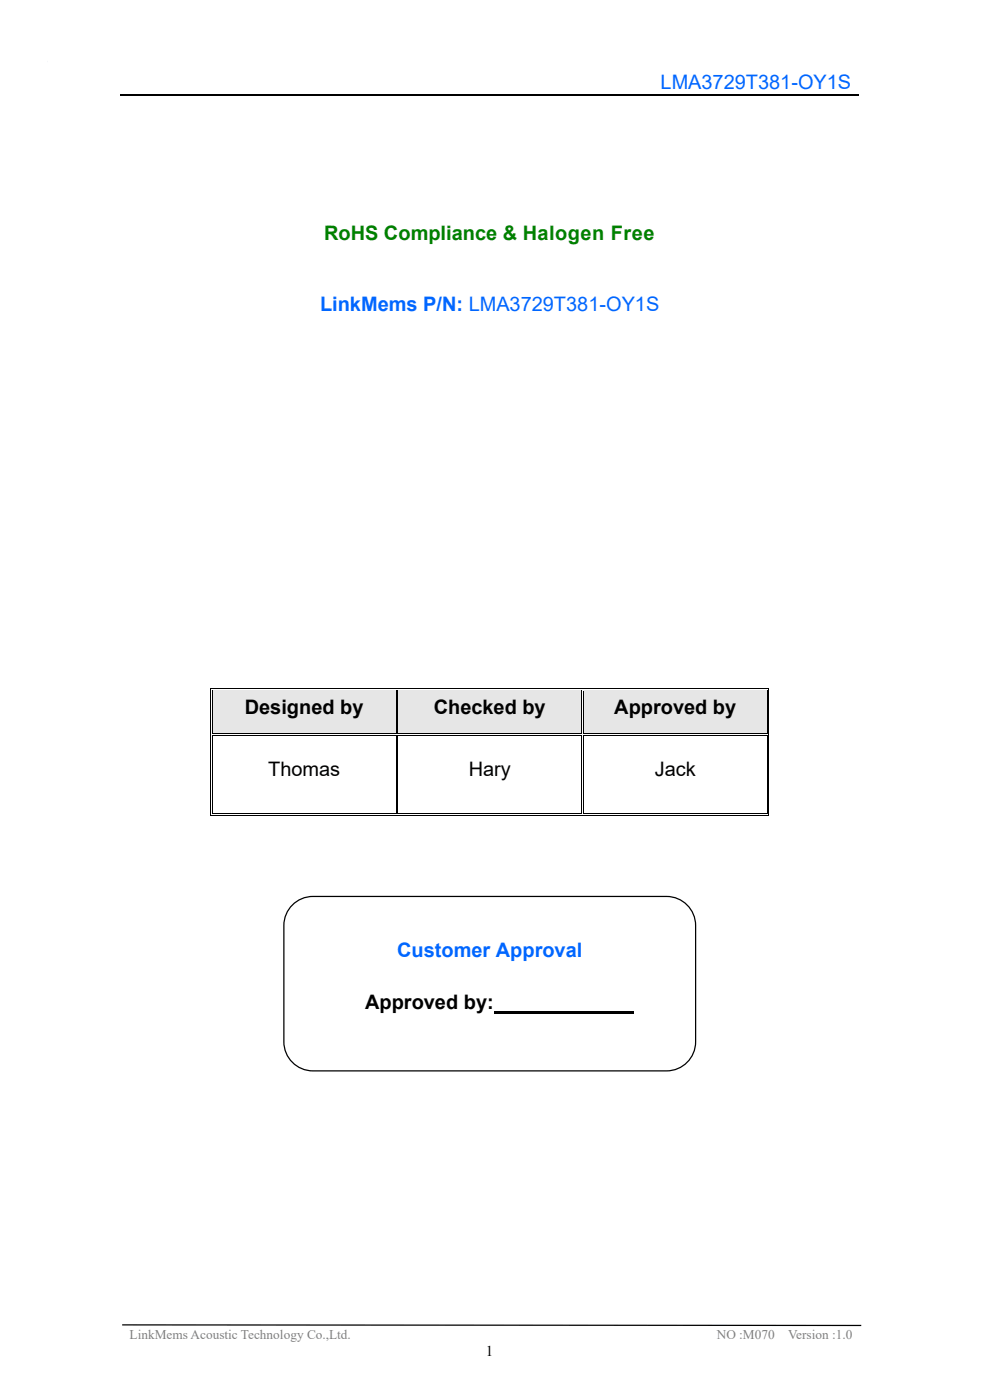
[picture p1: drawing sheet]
<svg xmlns="http://www.w3.org/2000/svg" width="210mm" height="297mm" viewBox="0 0 210 297" stroke-linecap="round" stroke-linejoin="round" font-family="sans-serif">
<path d="M25.6 20.2h156.6" fill="none" stroke="#000" stroke-width=".25"/>
<path d="M25.9 281.1l156.8 .1" fill="none" stroke="#000" stroke-width=".26"/>
<g fill="#e6e6e6">
<path d="M45.2 146.6h38.8v9h-38.8z" fill-rule="evenodd"/>
<path d="M46.8 147.4h35.5v7.3h-35.5z" fill-rule="evenodd"/>
<path d="M84.5 146.6h38.8v9h-38.8z" fill-rule="evenodd"/>
<path d="M86.1 147.4h35.6v7.3h-35.6z" fill-rule="evenodd"/>
<path d="M123.8 146.6h38.9v9h-38.9z" fill-rule="evenodd"/>
<path d="M125.5 147.4h35.5v7.3h-35.5z" fill-rule="evenodd"/>
</g>
<g fill="#000">
<path d="M44.6 146h.2v.6h-.2z" fill-rule="evenodd"/>
<path d="M44.6 146h.5v.2h-.5z" fill-rule="evenodd"/>
<path d="M44.6 156.1h.2z" fill-rule="evenodd"/>
<path d="M44.6 155.6h.2v.5h-.2z" fill-rule="evenodd"/>
<path d="M45 146.4h.1v.2h-.1z" fill-rule="evenodd"/>
<path d="M45 146.4h.1v.1h-.1z" fill-rule="evenodd"/>
<path d="M45 156.1h.1z" fill-rule="evenodd"/>
<path d="M45 155.6h.1v.2h-.1z" fill-rule="evenodd"/>
<path d="M45 155.9h.1v.2h-.1z" fill-rule="evenodd"/>
<path d="M84 146.5l.1 .1z" fill-rule="evenodd"/>
<path d="M84 146h.5v.2h-.5z" fill-rule="evenodd"/>
<path d="M84 146.4h.1v.1h-.1z" fill-rule="evenodd"/>
<path d="M84 156.1h.1z" fill-rule="evenodd"/>
<path d="M84 155.6h.1v.2h-.1z" fill-rule="evenodd"/>
<path d="M84 155.9h.1v.2h-.1z" fill-rule="evenodd"/>
<path d="M84.3 146.5l.2 .1z" fill-rule="evenodd"/>
<path d="M84.3 146.4h.2v.1h-.2z" fill-rule="evenodd"/>
<path d="M84.3 156.1h.2z" fill-rule="evenodd"/>
<path d="M84.3 155.6h.2v.2h-.2z" fill-rule="evenodd"/>
<path d="M84.3 155.9h.2v.2h-.2z" fill-rule="evenodd"/>
<path d="M123.3 146.5l.2 .1z" fill-rule="evenodd"/>
<path d="M123.3 146h.5v.2h-.5z" fill-rule="evenodd"/>
<path d="M123.3 146.4h.2v.1h-.2z" fill-rule="evenodd"/>
<path d="M123.3 156.1h.2z" fill-rule="evenodd"/>
<path d="M123.3 155.6h.2v.2h-.2z" fill-rule="evenodd"/>
<path d="M123.3 155.9h.2v.2h-.2z" fill-rule="evenodd"/>
<path d="M123.6 146.5l.2 .1z" fill-rule="evenodd"/>
<path d="M123.6 146.4h.2v.1h-.2z" fill-rule="evenodd"/>
<path d="M123.6 156.1h.2z" fill-rule="evenodd"/>
<path d="M123.6 155.6h.2v.2h-.2z" fill-rule="evenodd"/>
<path d="M123.6 155.9h.2v.2h-.2z" fill-rule="evenodd"/>
<path d="M162.7 146h.5v.2h-.5z" fill-rule="evenodd"/>
<path d="M162.7 146.4h.1v.2h-.1z" fill-rule="evenodd"/>
<path d="M162.7 146.4h.1v.1h-.1z" fill-rule="evenodd"/>
<path d="M162.7 156.1h.1z" fill-rule="evenodd"/>
<path d="M162.7 155.6h.1v.2h-.1z" fill-rule="evenodd"/>
<path d="M162.7 155.9h.1v.2h-.1z" fill-rule="evenodd"/>
<path d="M163 146h.2v.6h-.2z" fill-rule="evenodd"/>
<path d="M163 156.1h.2z" fill-rule="evenodd"/>
<path d="M163 155.6h.2v.5h-.2z" fill-rule="evenodd"/>
<path d="M44.6 172.5h.2v.6h-.2z" fill-rule="evenodd"/>
<path d="M44.6 172.9h.5v.2h-.5z" fill-rule="evenodd"/>
<path d="M45 172.5h.1v.2h-.1z" fill-rule="evenodd"/>
<path d="M45 172.5h.1v.2h-.1z" fill-rule="evenodd"/>
<path d="M84 172.5h.1v.2h-.1z" fill-rule="evenodd"/>
<path d="M84 172.9h.5v.2h-.5z" fill-rule="evenodd"/>
<path d="M84.3 172.5h.2v.2h-.2z" fill-rule="evenodd"/>
<path d="M123.3 172.5h.2v.2h-.2z" fill-rule="evenodd"/>
<path d="M123.3 172.9h.5v.2h-.5z" fill-rule="evenodd"/>
<path d="M123.6 172.5h.2v.2h-.2z" fill-rule="evenodd"/>
<path d="M162.7 172.9h.5v.2h-.5z" fill-rule="evenodd"/>
<path d="M162.7 172.5h.1v.2h-.1z" fill-rule="evenodd"/>
<path d="M162.7 172.5h.1v.2h-.1z" fill-rule="evenodd"/>
<path d="M163 172.5h.2v.6h-.2z" fill-rule="evenodd"/>
</g>
<g fill="none" stroke="#000" stroke-width=".21">
<path d="M44.7 146.6v9M44.7 156.1v16.4M45 146.6v9M45 156.1v16.4M45.1 146.1h38.9M45.1 146.5h38.9M45.1 155.7h38.9M45.1 156h38.9M84 146.6v9M84 156.1v16.4M84.4 146.6v9M84.4 156.1v16.4"/>
<path d="M84.5 146.1h38.8M84.5 146.5h38.8M84.5 155.7h38.8M84.5 156h38.8M123.4 146.6v9M123.4 156.1v16.4M123.7 146.6v9M123.7 156.1v16.4M123.8 146.1h38.9M123.8 146.5h38.9M123.8 155.7h38.9M123.8 156h38.9"/>
<path d="M162.8 146.6v9M162.8 156.1v16.4M163.1 146.6v9M163.1 156.1v16.4M45.1 173h38.9M45.1 172.6h38.9M84.5 173h38.8M84.5 172.6h38.8M123.8 173h38.9M123.8 172.6h38.9"/>
</g>
<path d="M45.1 146.6h38.9M84.5 146.6h38.8M123.8 146.6h38.9" fill="none" stroke="#e6e6e6" stroke-width=".21"/>
<path d="M10.1 13.1h.1" fill="none" stroke="#548dd4" stroke-width=".26"/>
<path d="M62 192a6.2 6.2 0 0 1 4.4-1.8h75a6.2 6.2 0 0 1 6.2 6.1v24.7a6.2 6.2 0 0 1-6.2 6.2h-75a6.2 6.2 0 0 1-6.2-6.2v-24.7a6.1 6.1 0 0 1 1.8-4.3z" fill="none" stroke="#000" stroke-width=".26"/>
<path d="M104.7 214.8h29.7" fill="none" stroke="#000" stroke-width=".44"/>
<g font-size="4.2" fill="#06f">
<text x="140.1" y="18.9">LMA3729T381-OY1S</text>
<text x="67.9" y="66">LinkMems P/N: LMA3729T381-OY1S</text>
<text x="84.3" y="203.1">Customer Approval</text>
</g>
<text font-size="4.2" fill="#008000" x="68.8" y="50.8">RoHS Compliance &amp; Halogen Free</text>
<g font-size="4.2">
<text x="52" y="151.4">Designed by</text>
<text x="92" y="151.4">Checked by</text>
<text x="130.3" y="151.4">Approved by</text>
<text x="56.9" y="164.6">Thomas</text>
<text x="99.4" y="164.6">Hary</text>
<text x="138.9" y="164.6">Jack</text>
<text x="77.5" y="214.1">Approved by:</text>
</g>
<text font-size="3.2" x="103.1" y="287.6">1</text>
<g font-size="2.8" fill="#808080">
<text x="27.5" y="284.1">LinkMems Acoustic Technology Co.,Ltd.</text>
<text x="152.1" y="284.1">NO :M070</text>
<text x="167.2" y="284.1">Version :1.0</text>
</g>
</svg>
